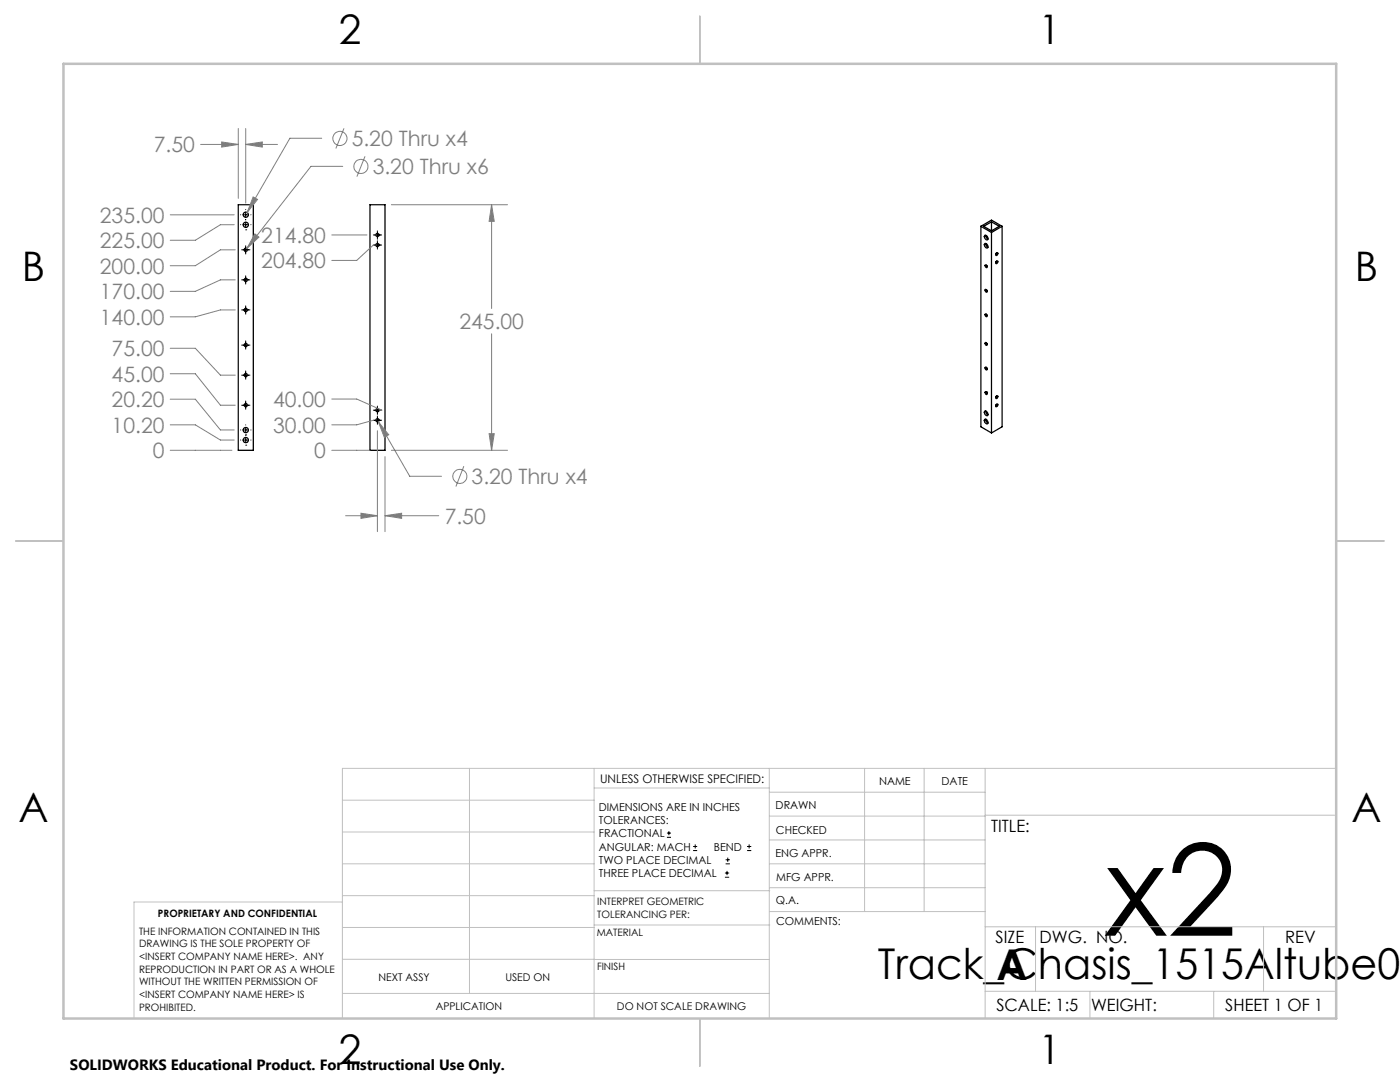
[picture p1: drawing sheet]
<svg xmlns="http://www.w3.org/2000/svg" width="279mm" height="216mm" viewBox="0 0 279 216" stroke-linecap="round" stroke-linejoin="round" font-family="sans-serif">
<g fill="none" stroke="#000" stroke-width=".25">
<path d="M47.6 40.9h3v49h-3zM73.8 40.9h3v49h-3zM195.8 45.2l2.1-1.3 2.1 1.3M195.8 45.2l2.1 1.2M195.8 45.2v40l2.1 1.2M196.5 48.6a.56 .56 0 0 1 .6 .3 .56 .56 0 0 1-.1 .6h-.1a.66 .66 0 0 1-.4-.9zM196.5 47a.55 .55 0 0 1 .6 .3 .55 .55 0 0 1-.1 .6h-.1a.66 .66 0 0 1-.4-.9zM196.6 57.7a.33 .33 0 0 1 .4 .2 .33 .33 0 0 1-.1 .4l-.2-.1zM196.6 52.8a.33 .33 0 0 1 .4 .2 .33 .33 0 0 1-.1 .4l-.2-.1zM196.7 47l.2 .5 .3 .2M196.7 48.6l.2 .4 .3 .3M196.9 52.9l.1 .3"/>
<path d="M196.9 57.8l.1 .3M197.9 44.3l1.5 .9-1.5 .9M197.9 44.3l-1.6 .9 1.6 .9M197.9 44.3v1.8M197.9 46.4v40M198.7 52.4h.1M198.9 50.5l-.2 .3M198.9 52.1l-.2 .3M198.9 50.4h.1a.3 .3 0 0 1 .1 .4 .3 .3 0 0 1-.4 .1zM198.9 52.1l.1-.1a.3 .3 0 0 1 .1 .4 .3 .3 0 0 1-.4 .2zM200 45.2l-2.1 1.2M200 45.2v40l-2.1 1.2"/>
<path d="M196.6 78.2a.27 .27 0 0 1 .4 .1 .27 .27 0 0 1-.2 .4zM196.6 62.7h.2a.27 .27 0 0 1 .2 .2 .27 .27 0 0 1-.2 .3l-.2-.4zM196.6 73.3l.1-.1a.28 .28 0 0 1 .4 .3 .28 .28 0 0 1-.4 .3zM196.7 68.3l.1 .1a.27 .27 0 0 1 .2 .2 .27 .27 0 0 1-.2 .3l-.2-.4zM196.9 62.7l.1 .3M196.9 68.4l.1 .3M196.9 73.3l.1 .3M196.9 78.2l.1 .3M196.9 78.2h.1M198.8 79.1l.2-.1a.3 .3 0 0 1 .1 .3 .3 .3 0 0 1-.4 .2zM198.9 79l-.2 .3M196.5 83.7a.53 .53 0 0 1 .6 .3 .53 .53 0 0 1-.1 .6h-.1a.67 .67 0 0 1-.4-.9z"/>
<path d="M196.5 82a.58 .58 0 0 1 .6 .3 .58 .58 0 0 1-.1 .7l-.1-.1a.66 .66 0 0 1-.4-.9zM196.7 82l.2 .5 .3 .3M196.7 83.6l.1 .4 .4 .4M198.8 80.7l.2-.1a.27 .27 0 0 1 .1 .4 .27 .27 0 0 1-.4 .1zM198.9 80.7l-.2 .2"/>
<circle cx="49" cy="55.9" r=".33"/>
<circle cx="49" cy="49.9" r=".33"/>
<circle cx="49.1" cy="44.9" r=".51"/>
<circle cx="49.1" cy="42.8" r=".51"/>
<circle cx="75.3" cy="46.9" r=".33"/>
<circle cx="75.3" cy="48.9" r=".33"/>
<circle cx="49" cy="61.9" r=".33"/>
<circle cx="49" cy="68.8" r=".33"/>
<circle cx="49" cy="74.8" r=".33"/>
<circle cx="49" cy="80.8" r=".33"/>
<circle cx="49.1" cy="85.8" r=".51"/>
<circle cx="49.1" cy="87.8" r=".52"/>
<circle cx="75.3" cy="81.9" r=".33"/>
<circle cx="75.4" cy="83.9" r=".32"/>
</g>
<g fill="none" stroke="#808080" stroke-width=".2">
<path d="M40 28.8h7.6M44.2 28.3l3.4 .5-3.4 .6zM47.6 25.6v14M49 28.8l3.4-.5v1.1zM49 25.6v14.9M49 28.8h6.4M50.5 39.3l.9 .5-2.1 2.6zM64.2 27.6h-6.3l-8.6 14.8M68.4 33.2h-6.3l-12.9 16.4M68.7 25.6l-1.7 4M72.8 31.2l-1.6 4M34 42.9h12.7"/>
<path d="M46.7 44.8h-2.7l-5 3.1h-5M47 55.8h-3l-5 2.3h-5M47 49.8h-3l-5 3.2h-5M50.9 46.7l.8 .6-2.5 2.3zM66.2 46.9h7M74.5 48.9l-3.3 3.1h-5M78.1 40.9h23.2M98.1 40.9l.5 3.3h-1zM98.1 40.9v20.7M34 79.7h5l5 6.1h2.7M34 74.6h5l5 6.3h3M34 69.5h5l5 5.4h3"/>
<path d="M47 61.8h-3l-5 1.4h-5M66.2 79.6h5l5 2.2h-.4M98.1 66.6v23.3M34 89.9h12.3M34 84.8h5l5 3h2.7M66.2 89.9h7.6M74.5 83.9l-3.3 .9h-5M75.3 85.9v20.2M75.5 84.1l2.1 2.6-.9 .5zM75.5 84.1l6.3 10.9h6.3M76.8 91.1v15M78.1 89.9h23.2"/>
<path d="M92.6 93l-1.6 4.1M97.6 86.5h1l-.5 3.4zM69 102.9h6.3M72 102.4l3.3 .5-3.3 .5zM76.8 102.9l3.4-.5v1zM76.8 102.9h10.8"/>
<circle cx="67.8" cy="27.6" r="1.41"/>
<circle cx="72" cy="33.2" r="1.41"/>
<circle cx="91.8" cy="95" r="1.4"/>
</g>
<g fill="none" stroke="#000" stroke-width=".2">
<path d="M48 44.8h.1M48 42.9h.1M48.2 55.8h1.7M48.2 49.8h1.7M48.5 44.8h1.1M48.5 42.9h1.1M49 45.9h.1M49 41.8h.1M49 42.3v1.1M49 43.8v.1M49 44.3v1.1M49 49v1.7"/>
<path d="M49 55v1.7M50.1 44.8h.1M50.1 42.9h.1M74.5 46.9h1.7M74.5 48.9h1.7M75.3 46.1v1.6M75.3 48v1.7M48.2 61.8h1.7M48.2 74.9h1.7M48.2 68.9h1.7M49 61v1.7M49 68v1.7"/>
<path d="M49 74v1.7M48 87.8h.1M48 85.8h.1M48.2 80.9h1.7M48.5 87.8h1.1M48.5 85.8h1.1M49 86.8h.1M49 88.8h.1M49 80v1.7M49 84.8h.1M49 85.3v1M49 86.8v.1"/>
<path d="M49 87.3v1M50.1 87.8h.1M50.1 85.8h.1M74.5 81.8h1.7M74.5 83.9h1.7M75.3 81v1.7M75.3 83v1.7M133.1 167.1h.8M133.1 166.2h.8M133.5 165.8v.9M138.3 169.7h.8M138.3 168.9h.8"/>
<path d="M138.7 168.5v.8M144.7 175h.8M144.7 174.2h.8M144.8 172.4h.9M144.8 171.6h.9M145.1 173.8v.8M145.2 171.1v.9M149.1 169.7h.8M149.1 168.9h.8M149.5 168.5v.8"/>
</g>
<g fill="none" stroke="#c0c0c0" stroke-width=".2">
<path d="M68.3 159.7h50.3M93.7 153.3v44.9M118.6 153.3v49.9M118.6 157.2h34.9M153.5 153.3v49.9M153.5 158.1h43.1M172.5 153.3v28.6M184.4 153.3v28.6M196.6 153.3v49.9M266.7 153.3h-198.4v49.9M68.3 178.7h50.3M68.3 172.4h50.3"/>
<path d="M68.3 166h50.3M68.3 180h-41.6v23.2M118.6 177.7h35M153.5 167.6h43.1M153.5 162.8h43.1M153.5 172.4h43.1M153.5 177.1h43.1M196.6 162.7h70.1M68.3 198.2h85.2M68.3 191.4l85.2 .1M68.3 185.1h50.3M118.6 184.6h35"/>
<path d="M153.6 181.9h43M196.6 197.8h70.1M196.6 184.9h70.1M206.7 184.9v12.9M217.5 197.8v5.4M242.2 197.8v5.4M252.2 184.9v12.9"/>
</g>
<path d="M139.7 3.2v9.5M3.1 107.9h9.6M266.7 107.9h9.5M139.7 203.2v9.6" fill="none" stroke="#c0c0c0" stroke-width=".25"/>
<path d="M12.7 12.7h254v190.5h-254z" fill="none" stroke="#c0c0c0" stroke-width=".5"/>
<path d="M50.5 39.3l-1.2 3.1 2.1-2.6zM50.9 46.7l-1.7 2.9 2.5-2.3zM49 28.8l3.4-.5v1.1zM44.2 28.3l3.4 .5-3.4 .6zM98.1 40.9l.5 3.3h-1zM97.6 86.5h1l-.5 3.4zM72 102.4l3.3 .5-3.3 .5zM76.8 102.9l3.4-.5v1zM75.5 84.1l1.2 3.1 .9-.5z" fill="#808080"/>
<text font-size="25.4" x="220.6" y="186.7">x2</text>
<g font-size="8.5">
<text x="175.2" y="195.4">Track_Chasis_1515Altube02</text>
<text x="198.9" y="195.5">A</text>
</g>
<g font-size="8.1">
<text x="67.6" y="8.9">2</text>
<text x="207.3" y="8.9">1</text>
<text x="4.4" y="56.1">B</text>
<text x="270.4" y="56.1">B</text>
<text x="3.7" y="164.1">A</text>
<text x="269.7" y="164.1">A</text>
<text x="67.6" y="212.4">2</text>
<text x="207.3" y="212.4">1</text>
</g>
<g font-size="4.2" fill="#808080">
<text x="70.2" y="29.2">5.20 Thru x4</text>
<text x="30.7" y="30.4">7.50</text>
<text x="74.4" y="34.7">3.20 Thru x6</text>
<text x="19.9" y="44.4">235.00</text>
<text x="19.9" y="49.5">225.00</text>
<text x="52.1" y="53.6">204.80</text>
<text x="52.1" y="48.5">214.80</text>
<text x="19.9" y="59.7">170.00</text>
<text x="19.9" y="54.6">200.00</text>
<text x="19.9" y="64.8">140.00</text>
<text x="91.7" y="65.7">245.00</text>
<text x="22.3" y="71.1">75.00</text>
<text x="22.3" y="76.2">45.00</text>
<text x="22.3" y="81.2">20.20</text>
<text x="54.5" y="81.2">40.00</text>
<text x="22.3" y="86.3">10.20</text>
<text x="54.5" y="86.3">30.00</text>
<text x="30.5" y="91.4">0</text>
<text x="62.7" y="91.4">0</text>
<text x="94.1" y="96.6">3.20 Thru x4</text>
<text x="88.7" y="104.5">7.50</text>
</g>
<g font-size="3.4">
<text x="197.8" y="166">TITLE:</text>
<text x="198.7" y="188.1">SIZE</text>
<text x="207.5" y="188.1">DWG. NO.</text>
<text x="256.5" y="188.2">REV</text>
<text x="198.8" y="201.7">SCALE: 1:5</text>
<text x="217.7" y="201.8">WEIGHT:</text>
<text x="244.5" y="201.7">SHEET 1 OF 1</text>
</g>
<text font-size="3" x="14" y="213.5">SOLIDWORKS Educational Product. For Instructional Use Only.</text>
<text font-size="2.4" x="119.8" y="156.2">UNLESS OTHERWISE SPECIFIED:</text>
<g font-size="2.2">
<text x="119.5" y="161.8">DIMENSIONS ARE IN INCHES</text>
<text x="154.8" y="161.4">DRAWN</text>
<text x="175.4" y="156.6">NAME</text>
<text x="187.9" y="156.7">DATE</text>
<text x="119.5" y="164.4">TOLERANCES:</text>
<text x="119.5" y="167.1">FRACTIONAL</text>
<text x="154.9" y="166.3">CHECKED</text>
<text x="119.5" y="169.7">ANGULAR: MACH</text>
<text x="119.5" y="172.4">TWO PLACE DECIMAL</text>
<text x="142.5" y="169.7">BEND</text>
<text x="154.8" y="171">ENG APPR.</text>
<text x="119.5" y="175">THREE PLACE DECIMAL</text>
<text x="154.9" y="175.7">MFG APPR.</text>
<text x="154.9" y="180.4">Q.A.</text>
<text x="154.9" y="184.6">COMMENTS:</text>
</g>
<g font-size="2.1">
<text x="75.5" y="195.7">NEXT ASSY</text>
<text x="100.9" y="195.7">USED ON</text>
<text x="86.9" y="201.5">APPLICATION</text>
<text x="123.1" y="201.6">DO NOT SCALE DRAWING</text>
</g>
<g font-size="2">
<text x="31.5" y="182.9">PROPRIETARY AND CONFIDENTIAL</text>
<text x="119.2" y="180.6">INTERPRET GEOMETRIC</text>
<text x="119.2" y="183.1">TOLERANCING PER:</text>
<text x="27.8" y="186.5">THE INFORMATION CONTAINED IN THIS</text>
<text x="27.8" y="189">DRAWING IS THE SOLE PROPERTY OF</text>
<text x="27.8" y="191.6">&lt;INSERT COMPANY NAME HERE&gt;. ANY</text>
<text x="119.1" y="186.7">MATERIAL</text>
<text x="27.8" y="194.1">REPRODUCTION IN PART OR AS A WHOLE</text>
<text x="27.8" y="196.6">WITHOUT THE WRITTEN PERMISSION OF</text>
<text x="119.1" y="193.5">FINISH</text>
<text x="27.8" y="199.1">&lt;INSERT COMPANY NAME HERE&gt; IS</text>
<text x="27.8" y="201.7">PROHIBITED.</text>
</g>
</svg>
